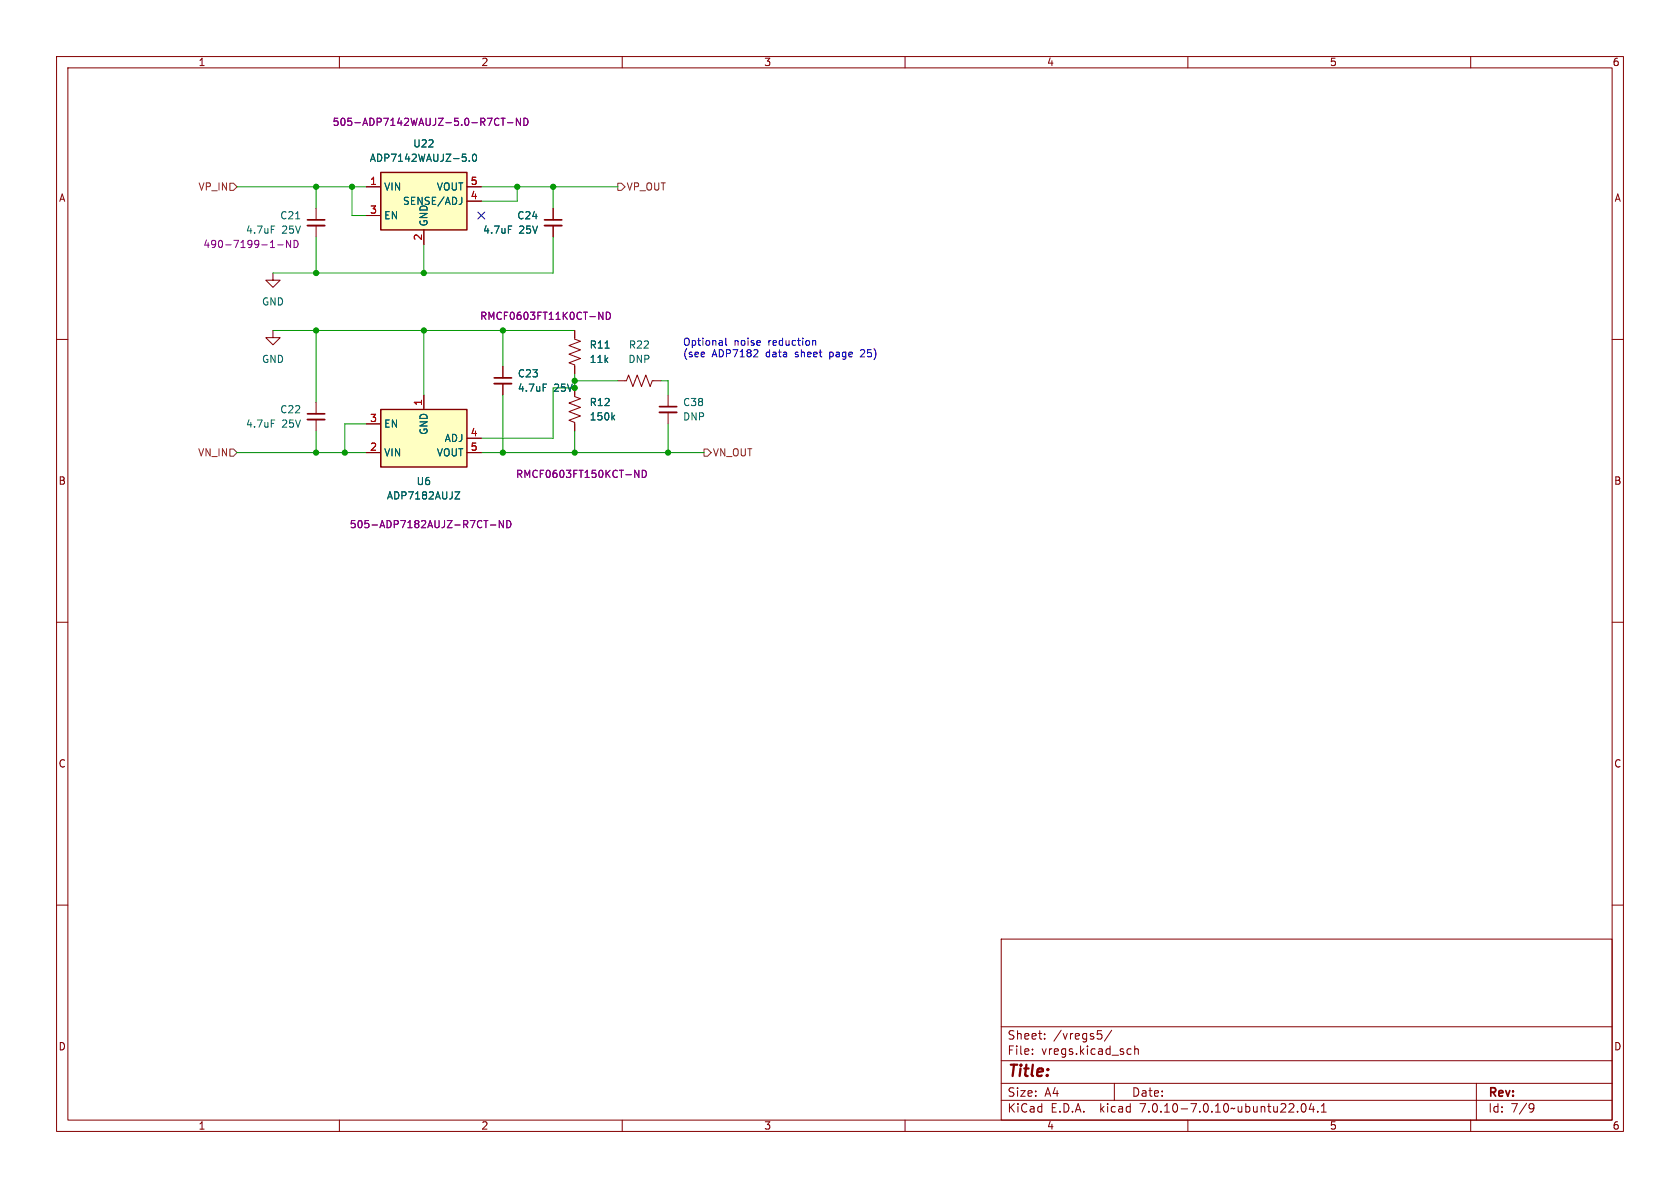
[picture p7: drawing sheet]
<svg xmlns="http://www.w3.org/2000/svg" width="297mm" height="210mm" viewBox="0 0 297 210" stroke-linecap="round" stroke-linejoin="round" font-family="sans-serif">
<g fill="none" stroke="#840000" stroke-width=".18">
<path d="M10 10h277v190h-277zM12 12h273v186h-273zM60 10v2M110 10v2M160 10v2M210 10v2M260 10v2M55.9 36.8v2.1M55.9 39.9v2M64.8 33h2.5M64.8 38.1h2.5M82.5 33h2.6"/>
<path d="M82.5 35.6h2.6M97.8 36.8v2.1M97.8 39.9v2M10 60h2M48.3 48.3v1.2h1.2l-1.2 1.3-1.3-1.3h1.3M48.3 58.4v1.3h1.2l-1.2 1.3-1.3-1.3h1.3M74.9 40.6v2.6M101.6 58.4v1.5l1 .4-2 .8 2 .7-2 .8 2 .8-2 .7 1 .4v1.5M285 60h2M55.9 71.1v2.1M55.9 74.2v2M64.8 74.9h2.5"/>
<path d="M74.9 69.9v2.5M82.5 77.5h2.6M88.9 64.8v2M88.9 67.8v2.1M101.6 69.9v.2l1 .4-2 .7 2 .8-2 .8 2 .7-2 .8 1 .4v1.5M109.2 67.3h1.5l.4-1 .8 2 .7-2 .8 2 .8-2 .7 2 .4-1h1.5M118.1 69.9v2M118.1 72.9v2M64.8 80h2.5M82.5 80h2.6M10 110h2M285 110h2"/>
<path d="M10 160h2M285 160h2M177 166h108v32h-108zM60 198v2M110 198v2M160 198v2M177 194.5h108M177 191.5h108M177 187.5h108M177 181.5h108M182.5 186.3v.1M182.5 185.5v.1"/>
<path d="M184.7 183.6v.1M184.7 182.8v.1M194 182.2h.7M194.2 182.8h.3l.3 .3-.1 .5-.5 .1M196.5 182.1l-1.3 2M197 191.5v3M199.5 185.4l.5 .1M200 186.3l-.5 .1M200.6 185.5l.2-.1 .4 .1v.9M200.6 184.9v1.5M210 198v2M229.4 196.5v.1"/>
<path d="M230.2 195.2l.2-.1a.81 .81 0 0 1 .6 .6 .81 .81 0 0 1-.3 .8l-.2 .1a.81 .81 0 0 1-.3-1.4zM231.8 195l-.3 1.1h.9M232.2 195.6v1M233 196.5v.1M233.6 196.6h.9M233.6 195.5l.4-.4v1.5M260 198v2M261 191.5v6.5M270.6 195.1l.5 .1a.99 .99 0 0 1-.4 1.4h-.2M271.2 195.7l-.3 .3h-.3"/>
</g>
<path d="M54.4 39.9h3M96.3 39.9h3M54.4 74.2h3M87.4 67.8h3M116.6 72.9h3" fill="none" stroke="#840000" stroke-width=".33"/>
<path d="M54.4 38.9h3M96.3 38.9h3M54.4 73.2h3M87.4 66.8h3M116.6 71.9h3" fill="none" stroke="#840000" stroke-width=".3"/>
<path d="M48 40h.6M52.3 38.7h.7M81.6 34.9v.9l-.3 .3M83 28.4v.1M83.6 27.4l.2-.2a.68 .68 0 0 1 .5 .7 .68 .68 0 0 1-.5 .6l-.2-.1-.1-.4zM89.9 40h.6M48 74.2h.6M96 67.9h.6M107 61.5h.7M108.3 73.8l.4 .4M108.7 73.4l-.5 .5M80.4 86.9h.9l-.9 1.3h.9" fill="none" stroke="#006464" stroke-width=".18"/>
<g fill="none" stroke="#840084" stroke-width=".18">
<path d="M87.8 20.9l.4 .1M88.2 22l-.4 .2M88.6 20.9h.7M88.9 20.9v1.3M89.7 21.7h1M92 20.9v1.3l-.7-1.3v1.3M92.6 20.9a.64 .64 0 0 1 .8 .6 .64 .64 0 0 1-.8 .7zM49.1 43.3h.9M51.4 42.5v1.3l-.8-1.3v1.3M52 42.5a.64 .64 0 0 1 .7 .6 .64 .64 0 0 1-.7 .7zM105.9 55.2l.7 1.3v-1.3M107.2 55.2a.64 .64 0 0 1 .7 .6 .64 .64 0 0 1-.7 .7z"/>
<path d="M85.5 92h.8M86.7 92.8h1M89 92v1.3l-.7-1.3v1.3M89.6 92a.64 .64 0 0 1 .7 .7 .64 .64 0 0 1-.7 .6zM112.2 83.1l.7 1.3v-1.3M113.5 83.1a.64 .64 0 0 1 .8 .7 .64 .64 0 0 1-.8 .6z"/>
</g>
<g fill="#ffffc2" stroke="#ffffc2" stroke-width=".18">
<path d="M67.3 30.5h15.2v10.1h-15.2z"/>
<path d="M67.3 72.4h15.2v10.2h-15.2z"/>
</g>
<path d="M67.3 30.5h15.2v10.1h-15.2zM67.3 72.4h15.2v10.2h-15.2z" fill="none" stroke="#840000" stroke-width=".25"/>
<path d="M40.6 32.4h.7l.6 .6-.6 .7h-.7zM109.2 32.4h.7l.6 .6-.6 .7h-.7zM40.6 79.4h.7l.6 .6-.6 .6h-.7zM124.5 79.4h.6l.6 .6-.6 .6h-.6z" fill="none" stroke="#725600" stroke-width=".18"/>
<path d="M128.3 59.8v1.1l.2 .1M133.2 63.1h.8M133.9 61.9v.5M143.7 60.3l.2-.1 .3 .1v.7M152.3 61.8l-.2 .1M152.8 62.4l-.7 .7h.8" fill="none" stroke="#0000c2" stroke-width=".18"/>
<g fill="none" stroke="#009600" stroke-width=".18">
<path d="M41.9 33h22.9M55.9 33v3.8M62.2 33v5.1h2.6M85.1 33h24.1M91.4 33v2.6h-6.3M97.8 33v3.8M48.3 58.4h53.3M55.9 41.9v6.4M55.9 58.4v12.7M74.9 43.2v5.1M74.9 58.4v11.5M88.9 58.4v6.4"/>
<path d="M97.8 41.9v6.4h-49.5M55.9 76.2v3.8M64.8 74.9h-3.8v5.1M88.9 69.9v10.1M101.6 67.3h7.6M101.6 66v2.6h-3.8v8.9h-12.7M101.6 76.2v3.8M116.8 67.3h1.3v2.6M118.1 74.9v5.1M41.9 80h22.9M85.1 80h39.4"/>
</g>
<path d="M84.5 37.5l1.2 1.2M85.7 37.5l-1.2 1.2" fill="none" stroke="#000084" stroke-width=".18"/>
<g fill="#009600" stroke="#009600" stroke-width=".18">
<circle cx="101.6" cy="80" r=".46"/>
<circle cx="88.9" cy="80" r=".46"/>
<circle cx="91.4" cy="33" r=".46"/>
<circle cx="118.1" cy="80" r=".46"/>
<circle cx="74.9" cy="48.3" r=".46"/>
<circle cx="88.9" cy="58.4" r=".46"/>
<circle cx="101.6" cy="68.6" r=".46"/>
<circle cx="101.6" cy="67.3" r=".46"/>
<circle cx="97.8" cy="33" r=".46"/>
<circle cx="74.9" cy="58.4" r=".46"/>
<circle cx="55.9" cy="58.4" r=".46"/>
<circle cx="55.9" cy="48.3" r=".46"/>
<circle cx="55.9" cy="33" r=".46"/>
<circle cx="62.2" cy="33" r=".46"/>
<circle cx="61" cy="80" r=".46"/>
<circle cx="55.9" cy="80" r=".46"/>
</g>
<text font-size="2.8" fill="#840000" x="178" y="190.9">Title:</text>
<g font-size="2.1" fill="#840000">
<text x="178" y="184">Sheet:</text>
<text x="186.2" y="184">/vregs5/</text>
<text x="178" y="186.7">File:</text>
<text x="184.1" y="186.7">vregs.kicad_sch</text>
<text x="178" y="196.9">KiCad</text>
<text x="178" y="194.1">Size:</text>
<text x="184.7" y="194.1">A4</text>
<text x="185.7" y="196.9">E.D.A.</text>
<text x="194.6" y="196.9">kicad</text>
<text x="200" y="194.1">Date:</text>
<text x="201.8" y="196.9">7.0.10-7.0.10~ubuntu22.04.1</text>
<text x="263" y="194.3">Rev:</text>
<text x="263" y="196.9">Id:</text>
<text x="267.1" y="196.9">7/9</text>
</g>
<g font-size="1.8" fill="#840000">
<text x="35" y="11.9">1</text>
<text x="85" y="11.9">2</text>
<text x="135" y="11.9">3</text>
<text x="185" y="11.9">4</text>
<text x="235" y="11.9">5</text>
<text x="285" y="11.9">6</text>
<text x="10.3" y="35.9">A</text>
<text x="285.3" y="35.9">A</text>
<text x="97.9" y="69.4">25V</text>
<text x="10.3" y="85.9">B</text>
<text x="285.3" y="85.9">B</text>
<text x="10.3" y="135.9">C</text>
<text x="285.3" y="135.9">C</text>
<text x="10.3" y="185.9">D</text>
<text x="285.3" y="185.9">D</text>
<text x="35" y="199.9">1</text>
<text x="85" y="199.9">2</text>
<text x="135" y="199.9">3</text>
<text x="185" y="199.9">4</text>
<text x="235" y="199.9">5</text>
<text x="285" y="199.9">6</text>
</g>
<g font-size="1.8" fill="#840084">
<text x="58.7" y="22.5">505-ADP7142WAUJZ-5.0-R7CT-ND</text>
<text x="35.9" y="44">490-7199-1-ND</text>
<text x="84.8" y="56.7">RMCF0603FT11K0CT-ND</text>
<text x="91.1" y="84.7">RMCF0603FT150KCT-ND</text>
<text x="61.7" y="93.6">505-ADP7182AUJZ-R7CT-ND</text>
</g>
<g font-size="1.8" fill="#006464">
<text x="65.3" y="28.8">ADP7142WAUJZ-5.0</text>
<text x="73" y="26.3">U22</text>
<text x="67.8" y="33.9">VIN</text>
<text x="77.1" y="33.9">VOUT</text>
<text x="43.4" y="41.5">4.7uF</text>
<text x="49.4" y="39">C21</text>
<text x="49.8" y="41.5">25V</text>
<text x="67.8" y="39">EN</text>
<text x="71.1" y="36.4">SENSE/ADJ</text>
<text x="75.8" y="40.1" transform="rotate(-90 75.8 40.1)">GND</text>
<text x="85.3" y="41.5">4.7uF</text>
<text x="91.3" y="39">C24</text>
<text x="91.7" y="41.5">25V</text>
<text x="46.2" y="54.2">GND</text>
<text x="46.2" y="64.4">GND</text>
<text x="104.1" y="64.4">11k</text>
<text x="104.1" y="61.8">R11</text>
<text x="111" y="64.4">DNP</text>
<text x="111.1" y="61.8">R22</text>
<text x="91.4" y="66.9">C23</text>
<text x="91.4" y="69.4">4.7uF</text>
<text x="104.1" y="72">R12</text>
<text x="120.7" y="72">C38</text>
<text x="43.4" y="75.8">4.7uF</text>
<text x="49.4" y="73.3">C22</text>
<text x="49.8" y="75.8">25V</text>
<text x="67.8" y="75.8">EN</text>
<text x="75.8" y="77" transform="rotate(-90 75.8 77)">GND</text>
<text x="104.1" y="74.5">150k</text>
<text x="120.7" y="74.5">DNP</text>
<text x="67.8" y="80.9">VIN</text>
<text x="77.1" y="80.9">VOUT</text>
<text x="78.5" y="78.3">ADJ</text>
<text x="68.3" y="88.5">ADP7182AUJZ</text>
<text x="73.6" y="86">U6</text>
</g>
<g font-size="1.8" fill="#725600">
<text x="35" y="33.9">VP_IN</text>
<text x="110.7" y="33.9">VP_OUT</text>
<text x="34.9" y="80.9">VN_IN</text>
<text x="125.9" y="80.9">VN_OUT</text>
</g>
<g font-size="1.8" fill="#a90000">
<text x="65.3" y="32.8">1</text>
<text x="83.1" y="35.3">4</text>
<text x="83.1" y="32.8">5</text>
<text x="65.3" y="37.8">3</text>
<text x="74.7" y="42.6" transform="rotate(-90 74.7 42.6)">2</text>
<text x="74.7" y="71.8" transform="rotate(-90 74.7 71.8)">1</text>
<text x="65.3" y="74.7">3</text>
<text x="83.1" y="77.2">4</text>
<text x="65.3" y="79.8">2</text>
<text x="83.1" y="79.8">5</text>
</g>
<g font-size="1.8" fill="#0000c2">
<text x="120.6" y="61.2">Optional</text>
<text x="120.6" y="63.3">(see</text>
<text x="125.9" y="63.3">ADP7182</text>
<text x="129.7" y="61.2">noise</text>
<text x="135.5" y="63.3">data</text>
<text x="135.9" y="61.2">reduction</text>
<text x="140.9" y="63.3">sheet</text>
<text x="147.1" y="63.3">page</text>
<text x="152.8" y="63.3">25)</text>
</g>
</svg>
